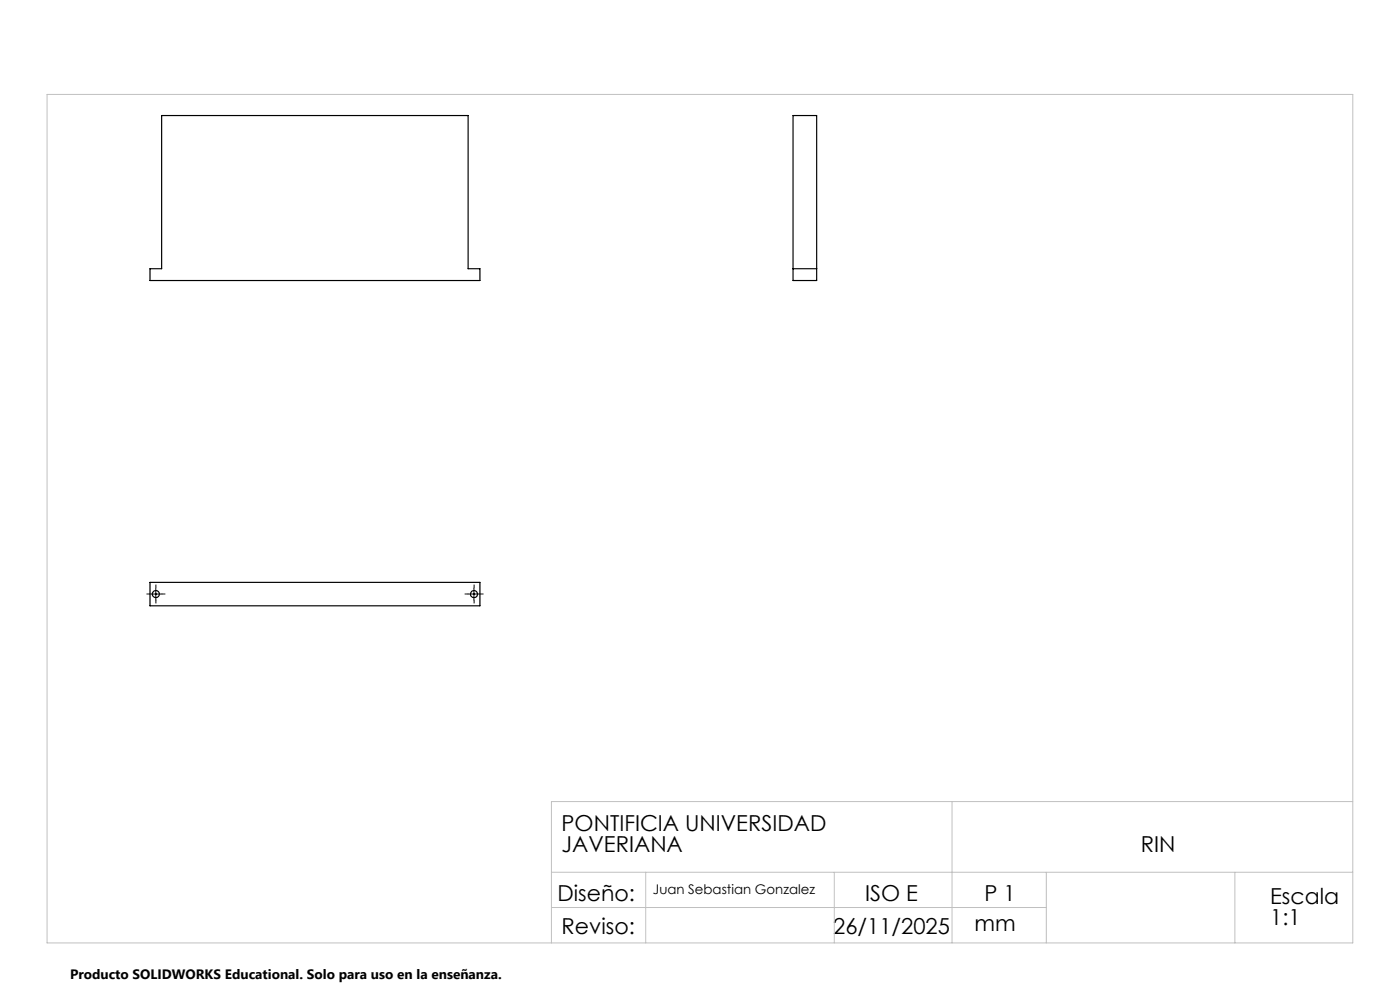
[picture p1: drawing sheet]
<svg xmlns="http://www.w3.org/2000/svg" width="297mm" height="210mm" viewBox="0 0 297 210" stroke-linecap="round" stroke-linejoin="round" font-family="sans-serif">
<g fill="none" stroke="#000" stroke-width=".25">
<path d="M34.3 24.5h65v32.5h2.5v2.5h-70v-2.5h2.5zM168.2 24.5h5v35h-5zM168.2 57h5M31.8 123.5h70v5h-70z"/>
<circle cx="33.1" cy="126" r=".75"/>
<circle cx="100.5" cy="126" r=".75"/>
</g>
<path d="M31.8 126h-.7M33.1 124.8v-.8M33.1 127.3v.7M34.3 126h.8M99.3 126h-.7M100.6 124.8v-.8M100.6 127.3v.7M101.8 126h.8" fill="none" stroke="#000" stroke-width=".21" stroke-dasharray="15.2 1.3 1.3 1.3" stroke-linecap="butt"/>
<path d="M31.8 126h2.5M33.1 124.8v2.5M99.3 126h2.5M100.5 124.8v2.5" fill="none" stroke="#000" stroke-width=".21"/>
<path d="M10 20h277v180h-277zM202 170v30M287 170h-170v30M117 185h170M117 192.5h105M137 185v15M177 185v15M222 185v15M262 185v15" fill="none" stroke="#c0c0c0" stroke-width=".21"/>
<g font-size="4.7">
<text x="119.1" y="176.3">PONTIFICIA UNIVERSIDAD</text>
<text x="119.1" y="180.8">JAVERIANA</text>
<text x="242" y="180.8">RIN</text>
<text x="118.3" y="191.1">Diseño:</text>
<text x="183.5" y="191.1">ISO E</text>
<text x="208.9" y="191.1">P 1</text>
<text x="269.5" y="191.8">Escala</text>
<text x="206.8" y="197.4">mm</text>
<text x="269.5" y="196.3">1:1</text>
<text x="119.1" y="198.2">Reviso:</text>
<text x="176.8" y="198.2">26/11/2025</text>
</g>
<text font-size="2.9" x="14.9" y="207.6">Producto SOLIDWORKS Educational. Solo para uso en la enseñanza.</text>
<text font-size="2.8" x="138.5" y="189.7">Juan Sebastian Gonzalez</text>
</svg>
